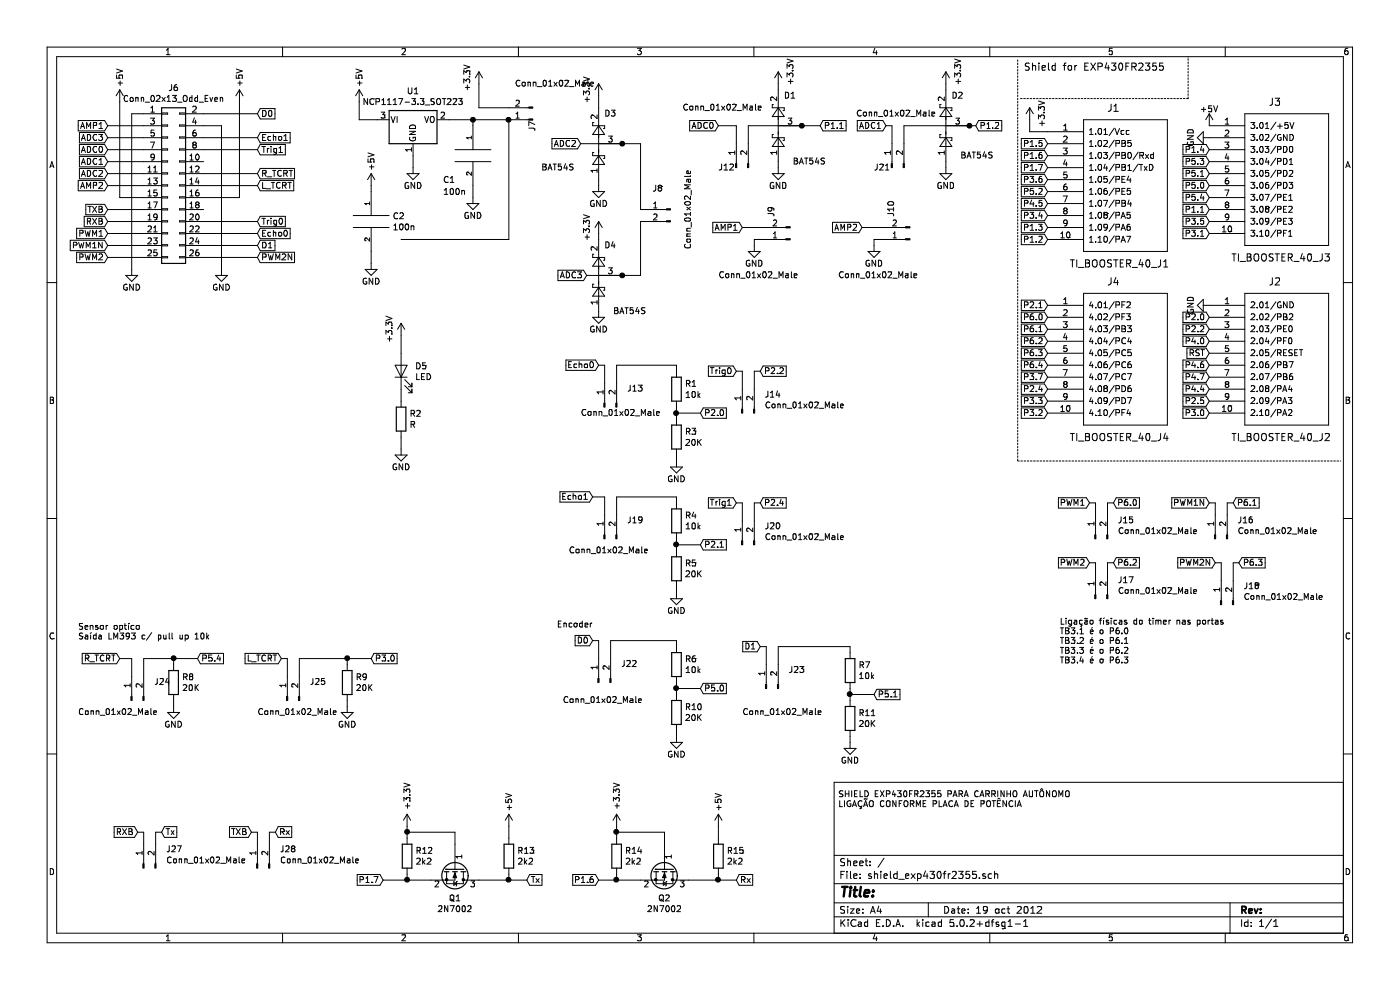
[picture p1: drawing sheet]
EESchema Schematic File Version 4
LIBS:shield_exp430fr2355-cache
EELAYER 26 0
EELAYER END
$Descr A4 11693 8268
encoding utf-8
Sheet 1 1
Title ""
Date "19 oct 2012"
Rev ""
Comp ""
Comment1 ""
Comment2 ""
Comment3 ""
Comment4 ""
$EndDescr
$Comp
L power:GND #PWR0101
U 1 1
P 10100 2550
F 0 "#PWR0101" H 10100 2300 50  0001 C CNN
F 1 "GND" H 10100 2400 50  0000 C CNN
F 2 "" H 10100 2550 50  0000 C CNN
F 3 "" H 10100 2550 50  0000 C CNN
	1    10100 2550
	0    1    1    0   
$EndComp
$Comp
L boosterpack:Ti_Booster_40_J1 J1
U 1 1
P 9350 1550
F 0 "J1" H 9300 2200 60  0000 C CNN
F 1 "TI_BOOSTER_40_J1" H 9350 900 60  0000 C CNN
F 2 "Connector_PinHeader_2.54mm:PinHeader_1x10_P2.54mm_Vertical" V 9800 1550 60  0001 C CNN
F 3 "" H 9350 1550 60  0001 C CNN
	1    9350 1550
	1    0    0    -1  
$EndComp
$Comp
L boosterpack:Ti_Booster_40_J2 J2
U 1 1
P 10700 3000
F 0 "J2" H 10650 3650 60  0000 C CNN
F 1 "TI_BOOSTER_40_J2" H 10700 2350 60  0000 C CNN
F 2 "Connector_PinHeader_2.54mm:PinHeader_1x10_P2.54mm_Vertical" V 11150 3000 60  0001 C CNN
F 3 "" H 10700 3000 60  0001 C CNN
	1    10700 3000
	1    0    0    -1  
$EndComp
$Comp
L boosterpack:Ti_Booster_40_J3 J3
U 1 1
P 10700 1500
F 0 "J3" H 10650 2150 60  0000 C CNN
F 1 "TI_BOOSTER_40_J3" H 10700 850 60  0000 C CNN
F 2 "Connector_PinHeader_2.54mm:PinHeader_1x10_P2.54mm_Vertical" V 11150 1500 60  0001 C CNN
F 3 "" H 10700 1500 60  0001 C CNN
	1    10700 1500
	1    0    0    -1  
$EndComp
$Comp
L boosterpack:Ti_Booster_40_J4 J4
U 1 1
P 9350 3000
F 0 "J4" H 9300 3650 60  0000 C CNN
F 1 "TI_BOOSTER_40_J4" H 9350 2350 60  0000 C CNN
F 2 "Connector_PinHeader_2.54mm:PinHeader_1x10_P2.54mm_Vertical" V 9800 3000 60  0001 C CNN
F 3 "" H 9350 3000 60  0001 C CNN
	1    9350 3000
	1    0    0    -1  
$EndComp
$Comp
L power:GND #PWR0103
U 1 1
P 10100 1150
F 0 "#PWR0103" H 10100 900 50  0001 C CNN
F 1 "GND" H 10100 1000 50  0000 C CNN
F 2 "" H 10100 1150 50  0000 C CNN
F 3 "" H 10100 1150 50  0000 C CNN
	1    10100 1150
	0    1    1    0   
$EndComp
$Comp
L power:+5V #PWR0104
U 1 1
P 10100 1050
F 0 "#PWR0104" H 10100 900 50  0001 C CNN
F 1 "+5V" H 10100 1190 50  0000 C CNN
F 2 "" H 10100 1050 50  0000 C CNN
F 3 "" H 10100 1050 50  0000 C CNN
	1    10100 1050
	1    0    0    -1  
$EndComp
Text Notes 8550 600  0    60   ~ 0
Shield for EXP430FR2355\n
Wire Notes Line
	8525 825  9925 825 
Wire Notes Line
	9925 825  9925 475 
Wire Notes Line
	8500 3850 11200 3850
$Comp
L power:+3.3V #PWR0105
U 1 1
P 8600 1000
F 0 "#PWR0105" H 8600 850 50  0001 C CNN
F 1 "+3.3V" V 8700 1050 50  0000 C CNN
F 2 "" H 8600 1000 50  0000 C CNN
F 3 "" H 8600 1000 50  0000 C CNN
	1    8600 1000
	1    0    0    -1  
$EndComp
$Comp
L Connector:Conn_01x02_Male J19
U 1 1
P 5050 4500
F 0 "J19" V 5203 4313 50  0000 R CNN
F 1 "Conn_01x02_Male" V 4950 4800 50  0000 R CNN
F 2 "Connector_PinHeader_2.54mm:PinHeader_1x02_P2.54mm_Vertical" H 5050 4500 50  0001 C CNN
F 3 "~" H 5050 4500 50  0001 C CNN
	1    5050 4500
	0    -1   -1   0   
$EndComp
Text GLabel 5850 4550 2    50   Input ~ 0
P2.1
Wire Wire Line
	5150 4150 5150 4300
Text GLabel 4950 4150 0    50   Input ~ 0
Echo1
Wire Wire Line
	5050 4300 5050 4150
Wire Wire Line
	5050 4150 4950 4150
$Comp
L Connector:Conn_01x02_Male J25
U 1 1
P 2400 5850
F 0 "J25" V 2553 5663 50  0000 R CNN
F 1 "Conn_01x02_Male" V 2300 6100 50  0000 R CNN
F 2 "Connector_PinHeader_2.54mm:PinHeader_1x02_P2.54mm_Vertical" H 2400 5850 50  0001 C CNN
F 3 "~" H 2400 5850 50  0001 C CNN
	1    2400 5850
	0    -1   -1   0   
$EndComp
$Comp
L Connector:Conn_01x02_Male J24
U 1 1
P 1100 5850
F 0 "J24" V 1253 5663 50  0000 R CNN
F 1 "Conn_01x02_Male" V 1000 6300 50  0000 R CNN
F 2 "Connector_PinHeader_2.54mm:PinHeader_1x02_P2.54mm_Vertical" H 1100 5850 50  0001 C CNN
F 3 "~" H 1100 5850 50  0001 C CNN
	1    1100 5850
	0    -1   -1   0   
$EndComp
Text GLabel 1650 5500 2    50   Input ~ 0
P5.4
Wire Wire Line
	2500 5500 2500 5650
Wire Wire Line
	1200 5500 1200 5650
Text GLabel 1000 5500 0    50   Input ~ 0
R_TCRT
Wire Wire Line
	1100 5500 1100 5650
Text GLabel 2350 5500 0    50   Input ~ 0
L_TCRT
Wire Wire Line
	2400 5500 2400 5650
$Comp
L Connector:Conn_01x02_Male J22
U 1 1
P 5000 5700
F 0 "J22" V 5153 5513 50  0000 R CNN
F 1 "Conn_01x02_Male" V 4850 6000 50  0000 R CNN
F 2 "Connector_PinHeader_2.54mm:PinHeader_1x02_P2.54mm_Vertical" H 5000 5700 50  0001 C CNN
F 3 "~" H 5000 5700 50  0001 C CNN
	1    5000 5700
	0    -1   -1   0   
$EndComp
$Comp
L Connector:Conn_01x02_Male J20
U 1 1
P 6200 4550
F 0 "J20" V 6353 4363 50  0000 R CNN
F 1 "Conn_01x02_Male" V 6262 4363 50  0000 R CNN
F 2 "Connector_PinHeader_2.54mm:PinHeader_1x02_P2.54mm_Vertical" H 6200 4550 50  0001 C CNN
F 3 "~" H 6200 4550 50  0001 C CNN
	1    6200 4550
	0    -1   -1   0   
$EndComp
Wire Wire Line
	5100 5350 5100 5500
Text GLabel 4950 5350 0    50   Input ~ 0
D0
Wire Wire Line
	4950 5350 5000 5350
Wire Wire Line
	5000 5350 5000 5500
Text GLabel 6350 4200 2    50   Input ~ 0
P2.4
Text GLabel 6150 4200 0    50   Input ~ 0
Trig1
Wire Wire Line
	6350 4200 6300 4200
Wire Wire Line
	6300 4200 6300 4350
Wire Wire Line
	6150 4200 6200 4200
Wire Wire Line
	6200 4200 6200 4350
$Comp
L Connector:Conn_01x02_Male J14
U 1 1
P 6200 3450
F 0 "J14" V 6353 3263 50  0000 R CNN
F 1 "Conn_01x02_Male" V 6262 3263 50  0000 R CNN
F 2 "Connector_PinHeader_2.54mm:PinHeader_1x02_P2.54mm_Vertical" H 6200 3450 50  0001 C CNN
F 3 "~" H 6200 3450 50  0001 C CNN
	1    6200 3450
	0    -1   -1   0   
$EndComp
Text GLabel 6350 3100 2    50   Input ~ 0
P2.2
Text GLabel 6150 3100 0    50   Input ~ 0
Trig0
Wire Wire Line
	6150 3100 6200 3100
Wire Wire Line
	6200 3100 6200 3250
Wire Wire Line
	6300 3250 6300 3100
Wire Wire Line
	6300 3100 6350 3100
$Comp
L Connector:Conn_01x02_Male J13
U 1 1
P 5050 3400
F 0 "J13" V 5203 3213 50  0000 R CNN
F 1 "Conn_01x02_Male" V 5000 3600 50  0000 R CNN
F 2 "Connector_PinHeader_2.54mm:PinHeader_1x02_P2.54mm_Vertical" H 5050 3400 50  0001 C CNN
F 3 "~" H 5050 3400 50  0001 C CNN
	1    5050 3400
	0    -1   -1   0   
$EndComp
Text GLabel 5000 3050 0    50   Input ~ 0
Echo0
Wire Wire Line
	5000 3050 5050 3050
Wire Wire Line
	5050 3050 5050 3200
Text GLabel 5850 3450 2    50   Input ~ 0
P2.0
Wire Wire Line
	5150 3200 5150 3050
Text GLabel 10350 4700 2    50   Input ~ 0
P6.3
$Comp
L Connector:Conn_01x02_Male J23
U 1 1
P 6400 5750
F 0 "J23" V 6553 5563 50  0000 R CNN
F 1 "Conn_01x02_Male" V 6200 5950 50  0000 R CNN
F 2 "Connector_PinHeader_2.54mm:PinHeader_1x02_P2.54mm_Vertical" H 6400 5750 50  0001 C CNN
F 3 "~" H 6400 5750 50  0001 C CNN
	1    6400 5750
	0    -1   -1   0   
$EndComp
$Comp
L Connector:Conn_01x02_Male J18
U 1 1
P 10200 5050
F 0 "J18" V 10353 4863 50  0000 R CNN
F 1 "Conn_01x02_Male" V 10262 4863 50  0000 R CNN
F 2 "Connector_PinHeader_2.54mm:PinHeader_1x02_P2.54mm_Vertical" H 10200 5050 50  0001 C CNN
F 3 "~" H 10200 5050 50  0001 C CNN
	1    10200 5050
	0    -1   -1   0   
$EndComp
Text GLabel 6350 5400 0    50   Input ~ 0
D1
Wire Wire Line
	6350 5400 6400 5400
Wire Wire Line
	6400 5400 6400 5550
Wire Wire Line
	6500 5400 6500 5550
Wire Wire Line
	10350 4700 10300 4700
Wire Wire Line
	10300 4700 10300 4850
Text GLabel 10150 4700 0    50   Input ~ 0
PWM2N
Wire Wire Line
	10150 4700 10200 4700
Wire Wire Line
	10200 4700 10200 4850
Text GLabel 6000 1050 0    50   Input ~ 0
ADC0
$Comp
L Connector:Conn_01x02_Male J12
U 1 1
P 6150 1400
F 0 "J12" V 6150 1550 50  0000 R CNN
F 1 "Conn_01x02_Male" V 6650 1850 50  0000 R CNN
F 2 "Connector_PinHeader_2.54mm:PinHeader_1x02_P2.54mm_Vertical" H 6150 1400 50  0001 C CNN
F 3 "~" H 6150 1400 50  0001 C CNN
	1    6150 1400
	0    -1   -1   0   
$EndComp
Text GLabel 6850 1050 2    50   Input ~ 0
P1.1
Wire Wire Line
	6250 1050 6250 1200
Wire Wire Line
	6150 1050 6150 1200
Text GLabel 7400 1050 0    50   Input ~ 0
ADC1
$Comp
L Connector:Conn_01x02_Male J21
U 1 1
P 7450 1400
F 0 "J21" V 7450 1550 50  0000 R CNN
F 1 "Conn_01x02_Male" V 7900 1700 50  0000 R CNN
F 2 "Connector_PinHeader_2.54mm:PinHeader_1x02_P2.54mm_Vertical" H 7450 1400 50  0001 C CNN
F 3 "~" H 7450 1400 50  0001 C CNN
	1    7450 1400
	0    -1   -1   0   
$EndComp
Text GLabel 8150 1050 2    50   Input ~ 0
P1.2
Wire Wire Line
	7550 1050 7550 1200
Wire Wire Line
	7400 1050 7450 1050
Wire Wire Line
	7450 1050 7450 1200
Text GLabel 6200 1900 0    50   Input ~ 0
AMP1
$Comp
L Connector:Conn_01x02_Male J9
U 1 1
P 6600 2000
F 0 "J9" V 6753 1813 50  0000 R CNN
F 1 "Conn_01x02_Male" H 7200 2300 50  0000 R CNN
F 2 "Connector_PinHeader_2.54mm:PinHeader_1x02_P2.54mm_Vertical" H 6600 2000 50  0001 C CNN
F 3 "~" H 6600 2000 50  0001 C CNN
	1    6600 2000
	-1   0    0    1   
$EndComp
Wire Wire Line
	6300 2050 6300 2000
Wire Wire Line
	6300 2000 6400 2000
$Comp
L Connector:Conn_01x02_Male J28
U 1 1
P 2150 7250
F 0 "J28" V 2303 7063 50  0000 R CNN
F 1 "Conn_01x02_Male" V 2212 7063 50  0000 R CNN
F 2 "Connector_PinHeader_2.54mm:PinHeader_1x02_P2.54mm_Vertical" H 2150 7250 50  0001 C CNN
F 3 "~" H 2150 7250 50  0001 C CNN
	1    2150 7250
	0    -1   -1   0   
$EndComp
$Comp
L Connector:Conn_01x02_Male J27
U 1 1
P 1200 7250
F 0 "J27" V 1353 7063 50  0000 R CNN
F 1 "Conn_01x02_Male" V 1262 7063 50  0000 R CNN
F 2 "Connector_PinHeader_2.54mm:PinHeader_1x02_P2.54mm_Vertical" H 1200 7250 50  0001 C CNN
F 3 "~" H 1200 7250 50  0001 C CNN
	1    1200 7250
	0    -1   -1   0   
$EndComp
Text GLabel 2300 6950 2    50   Input ~ 0
Rx
Text GLabel 1350 6950 2    50   Input ~ 0
Tx
Text GLabel 1150 6950 0    50   Input ~ 0
RXB
Text GLabel 2100 6950 0    50   Input ~ 0
TXB
Wire Wire Line
	2300 6950 2250 6950
Wire Wire Line
	2250 6950 2250 7050
Wire Wire Line
	2100 6950 2150 6950
Wire Wire Line
	2150 6950 2150 7050
Wire Wire Line
	1350 6950 1300 6950
Wire Wire Line
	1300 6950 1300 7050
Wire Wire Line
	1150 6950 1200 6950
Wire Wire Line
	1200 6950 1200 7050
$Comp
L Connector:Conn_01x02_Male J15
U 1 1
P 9150 4500
F 0 "J15" V 9303 4313 50  0000 R CNN
F 1 "Conn_01x02_Male" V 9212 4313 50  0000 R CNN
F 2 "Connector_PinHeader_2.54mm:PinHeader_1x02_P2.54mm_Vertical" H 9150 4500 50  0001 C CNN
F 3 "~" H 9150 4500 50  0001 C CNN
	1    9150 4500
	0    -1   -1   0   
$EndComp
$Comp
L Connector:Conn_01x02_Male J16
U 1 1
P 10150 4500
F 0 "J16" V 10303 4313 50  0000 R CNN
F 1 "Conn_01x02_Male" V 10212 4313 50  0000 R CNN
F 2 "Connector_PinHeader_2.54mm:PinHeader_1x02_P2.54mm_Vertical" H 10150 4500 50  0001 C CNN
F 3 "~" H 10150 4500 50  0001 C CNN
	1    10150 4500
	0    -1   -1   0   
$EndComp
$Comp
L Connector:Conn_01x02_Male J17
U 1 1
P 9150 5000
F 0 "J17" V 9303 4813 50  0000 R CNN
F 1 "Conn_01x02_Male" V 9212 4813 50  0000 R CNN
F 2 "Connector_PinHeader_2.54mm:PinHeader_1x02_P2.54mm_Vertical" H 9150 5000 50  0001 C CNN
F 3 "~" H 9150 5000 50  0001 C CNN
	1    9150 5000
	0    -1   -1   0   
$EndComp
Text GLabel 9100 4200 0    50   Input ~ 0
PWM1
Text GLabel 10100 4200 0    50   Input ~ 0
PWM1N
Text GLabel 9100 4700 0    50   Input ~ 0
PWM2
Wire Wire Line
	9100 4200 9150 4200
Wire Wire Line
	9150 4200 9150 4300
Wire Wire Line
	10100 4200 10150 4200
Wire Wire Line
	10150 4200 10150 4300
Wire Wire Line
	9100 4700 9150 4700
Wire Wire Line
	9150 4700 9150 4800
Text GLabel 9300 4200 2    50   Input ~ 0
P6.0
Wire Wire Line
	9300 4200 9250 4200
Wire Wire Line
	9250 4200 9250 4300
Text GLabel 10300 4200 2    50   Input ~ 0
P6.1
Text GLabel 9300 4700 2    50   Input ~ 0
P6.2
Wire Wire Line
	9300 4700 9250 4700
Wire Wire Line
	9250 4700 9250 4800
Wire Wire Line
	10300 4200 10250 4200
Wire Wire Line
	10250 4200 10250 4300
$Comp
L Connector_Generic:Conn_02x13_Odd_Even J6
U 1 1
P 1400 1550
F 0 "J6" H 1450 2367 50  0000 C CNN
F 1 "Conn_02x13_Odd_Even" H 1450 2276 50  0000 C CNN
F 2 "Connector_PinSocket_2.54mm:PinSocket_2x13_P2.54mm_Vertical" H 1400 1550 50  0001 C CNN
F 3 "~" H 1400 1550 50  0001 C CNN
	1    1400 1550
	1    0    0    -1  
$EndComp
Text GLabel 2150 950  2    50   Input ~ 0
D0
Wire Wire Line
	2150 950  1700 950 
$Comp
L power:GND #PWR0107
U 1 1
P 1850 2250
F 0 "#PWR0107" H 1850 2000 50  0001 C CNN
F 1 "GND" H 1850 2100 50  0000 C CNN
F 2 "" H 1850 2250 50  0000 C CNN
F 3 "" H 1850 2250 50  0000 C CNN
	1    1850 2250
	1    0    0    -1  
$EndComp
Wire Wire Line
	1700 1050 1850 1050
$Comp
L power:+5V #PWR0108
U 1 1
P 1000 850
F 0 "#PWR0108" H 1000 700 50  0001 C CNN
F 1 "+5V" V 1000 1050 50  0000 C CNN
F 2 "" H 1000 850 50  0000 C CNN
F 3 "" H 1000 850 50  0000 C CNN
	1    1000 850 
	1    0    0    -1  
$EndComp
$Comp
L power:+5V #PWR0109
U 1 1
P 2000 850
F 0 "#PWR0109" H 2000 700 50  0001 C CNN
F 1 "+5V" V 2000 1050 50  0000 C CNN
F 2 "" H 2000 850 50  0000 C CNN
F 3 "" H 2000 850 50  0000 C CNN
	1    2000 850 
	1    0    0    -1  
$EndComp
Wire Wire Line
	1700 1650 2000 1650
Wire Wire Line
	2000 1650 2000 850 
Wire Wire Line
	1000 1650 1000 850 
$Comp
L power:GND #PWR0110
U 1 1
P 1100 2250
F 0 "#PWR0110" H 1100 2000 50  0001 C CNN
F 1 "GND" H 1100 2100 50  0000 C CNN
F 2 "" H 1100 2250 50  0000 C CNN
F 3 "" H 1100 2250 50  0000 C CNN
	1    1100 2250
	1    0    0    -1  
$EndComp
Wire Wire Line
	1100 2250 1100 950 
Wire Wire Line
	1100 950  1200 950 
Wire Wire Line
	1200 1650 1000 1650
Text GLabel 2150 1150 2    50   Input ~ 0
Echo1
Text GLabel 2150 1250 2    50   Input ~ 0
Trig1
Text GLabel 2150 1450 2    50   Input ~ 0
R_TCRT
Text GLabel 2150 1550 2    50   Input ~ 0
L_TCRT
Text GLabel 2150 1850 2    50   Input ~ 0
Trig0
Text GLabel 2150 1950 2    50   Input ~ 0
Echo0
Text GLabel 2150 2050 2    50   Input ~ 0
D1
Text GLabel 2150 2150 2    50   Input ~ 0
PWM2N
Text GLabel 900  2150 0    50   Input ~ 0
PWM2
Text GLabel 900  2050 0    50   Input ~ 0
PWM1N
Text GLabel 900  1950 0    50   Input ~ 0
PWM1
Text GLabel 900  1850 0    50   Input ~ 0
RXB
Text GLabel 900  1750 0    50   Input ~ 0
TXB
Text GLabel 900  1550 0    50   Input ~ 0
AMP2
Text GLabel 900  1450 0    50   Input ~ 0
ADC2
Text GLabel 900  1050 0    50   Input ~ 0
AMP1
Text GLabel 900  1350 0    50   Input ~ 0
ADC1
Text GLabel 900  1250 0    50   Input ~ 0
ADC0
Text GLabel 900  1150 0    50   Input ~ 0
ADC3
Wire Wire Line
	900  2150 1200 2150
Wire Wire Line
	1200 2050 900  2050
Wire Wire Line
	900  1950 1200 1950
Wire Wire Line
	900  1850 1200 1850
Wire Wire Line
	1200 1750 900  1750
Wire Wire Line
	900  1550 1200 1550
Wire Wire Line
	1200 1450 900  1450
Wire Wire Line
	900  1350 1200 1350
Wire Wire Line
	900  1250 1200 1250
Wire Wire Line
	900  1150 1200 1150
Wire Wire Line
	900  1050 1200 1050
Wire Wire Line
	1700 2150 2150 2150
Wire Wire Line
	2150 2050 1700 2050
Wire Wire Line
	1700 1950 2150 1950
Wire Wire Line
	2150 1850 1700 1850
Wire Wire Line
	1700 1550 2150 1550
Wire Wire Line
	1700 1450 2150 1450
Wire Wire Line
	1700 1250 2150 1250
Wire Wire Line
	2150 1150 1700 1150
$Comp
L power:GND #PWR0111
U 1 1
P 6300 2050
F 0 "#PWR0111" H 6300 1800 50  0001 C CNN
F 1 "GND" H 6300 1900 50  0000 C CNN
F 2 "" H 6300 2050 50  0000 C CNN
F 3 "" H 6300 2050 50  0000 C CNN
	1    6300 2050
	1    0    0    -1  
$EndComp
Wire Wire Line
	6200 1900 6400 1900
Text GLabel 7200 1900 0    50   Input ~ 0
AMP2
$Comp
L Connector:Conn_01x02_Male J10
U 1 1
P 7600 2000
F 0 "J10" V 7753 1813 50  0000 R CNN
F 1 "Conn_01x02_Male" H 8200 2300 50  0000 R CNN
F 2 "Connector_PinHeader_2.54mm:PinHeader_1x02_P2.54mm_Vertical" H 7600 2000 50  0001 C CNN
F 3 "~" H 7600 2000 50  0001 C CNN
	1    7600 2000
	-1   0    0    1   
$EndComp
Wire Wire Line
	7300 2050 7300 2000
Wire Wire Line
	7300 2000 7400 2000
$Comp
L power:GND #PWR0112
U 1 1
P 7300 2050
F 0 "#PWR0112" H 7300 1800 50  0001 C CNN
F 1 "GND" H 7300 1900 50  0000 C CNN
F 2 "" H 7300 2050 50  0000 C CNN
F 3 "" H 7300 2050 50  0000 C CNN
	1    7300 2050
	1    0    0    -1  
$EndComp
Wire Wire Line
	7200 1900 7400 1900
Text Notes 8850 5550 0    50   ~ 0
Ligação físicas do timer nas portas\nTB3.1 é o P6.0\nTB3.2 é o P6.1\nTB3.3 é o P6.2\nTB3.4 é o P6.3\n
$Comp
L pspice:CAP C2
U 1 1
P 3100 1850
F 0 "C2" H 3278 1896 50  0000 L CNN
F 1 "100n" H 3278 1805 50  0000 L CNN
F 2 "Capacitor_SMD:C_0805_2012Metric_Pad1.15x1.40mm_HandSolder" H 3100 1850 50  0001 C CNN
F 3 "~" H 3100 1850 50  0001 C CNN
	1    3100 1850
	1    0    0    -1  
$EndComp
$Comp
L power:+5V #PWR0113
U 1 1
P 3100 1550
F 0 "#PWR0113" H 3100 1400 50  0001 C CNN
F 1 "+5V" V 3100 1750 50  0000 C CNN
F 2 "" H 3100 1550 50  0000 C CNN
F 3 "" H 3100 1550 50  0000 C CNN
	1    3100 1550
	1    0    0    -1  
$EndComp
$Comp
L power:GND #PWR0114
U 1 1
P 3100 2200
F 0 "#PWR0114" H 3100 1950 50  0001 C CNN
F 1 "GND" H 3100 2050 50  0000 C CNN
F 2 "" H 3100 2200 50  0000 C CNN
F 3 "" H 3100 2200 50  0000 C CNN
	1    3100 2200
	1    0    0    -1  
$EndComp
Wire Wire Line
	3100 1550 3100 1600
Wire Wire Line
	3100 2100 3100 2200
$Comp
L pspice:CAP C1
U 1 1
P 3950 1300
F 0 "C1" H 3700 1100 50  0000 L CNN
F 1 "100n" H 3700 1000 50  0000 L CNN
F 2 "Capacitor_SMD:C_0805_2012Metric_Pad1.15x1.40mm_HandSolder" H 3950 1300 50  0001 C CNN
F 3 "~" H 3950 1300 50  0001 C CNN
	1    3950 1300
	1    0    0    -1  
$EndComp
$Comp
L power:GND #PWR0115
U 1 1
P 3950 1650
F 0 "#PWR0115" H 3950 1400 50  0001 C CNN
F 1 "GND" H 3950 1500 50  0000 C CNN
F 2 "" H 3950 1650 50  0000 C CNN
F 3 "" H 3950 1650 50  0000 C CNN
	1    3950 1650
	1    0    0    -1  
$EndComp
Wire Wire Line
	3950 1000 3950 1050
Wire Wire Line
	3950 1550 3950 1650
Text Notes 4650 5250 0    50   ~ 0
Encoder
Text Notes 650  5350 0    50   ~ 0
Sensor optico\nSaída LM393 c/ pull up 10k
$Comp
L Device:R R2
U 1 1
P 3350 3500
F 0 "R2" H 3420 3546 50  0000 L CNN
F 1 "R" H 3420 3455 50  0000 L CNN
F 2 "Resistor_SMD:R_0805_2012Metric" V 3280 3500 50  0001 C CNN
F 3 "~" H 3350 3500 50  0001 C CNN
	1    3350 3500
	1    0    0    -1  
$EndComp
$Comp
L power:GND #PWR0118
U 1 1
P 3350 3750
F 0 "#PWR0118" H 3350 3500 50  0001 C CNN
F 1 "GND" H 3350 3600 50  0000 C CNN
F 2 "" H 3350 3750 50  0000 C CNN
F 3 "" H 3350 3750 50  0000 C CNN
	1    3350 3750
	1    0    0    -1  
$EndComp
$Comp
L Device:LED D5
U 1 1
P 3350 3100
F 0 "D5" V 3388 2983 50  0000 R CNN
F 1 "LED" V 3297 2983 50  0000 R CNN
F 2 "LED_SMD:LED_0805_2012Metric" H 3350 3100 50  0001 C CNN
F 3 "~" H 3350 3100 50  0001 C CNN
	1    3350 3100
	0    -1   -1   0   
$EndComp
Wire Wire Line
	3350 3250 3350 3350
Wire Wire Line
	3350 3650 3350 3750
Text Notes 7000 6750 0    50   ~ 0
SHIELD EXP430FR2355 PARA CARRINHO AUTÔNOMO\nLIGAÇÃO CONFORME PLACA DE POTÊNCIA
$Comp
L Transistor_FET:2N7002 Q2
U 1 1
P 5550 7250
F 0 "Q2" V 5800 7250 50  0000 C CNN
F 1 "2N7002" V 5891 7250 50  0000 C CNN
F 2 "Package_TO_SOT_SMD:SOT-23" H 5750 7175 50  0001 L CIN
F 3 "https://www.fairchildsemi.com/datasheets/2N/2N7002.pdf" H 5550 7250 50  0001 L CNN
	1    5550 7250
	0    1    1    0   
$EndComp
$Comp
L Device:R R14
U 1 1
P 5150 7150
F 0 "R14" H 5220 7196 50  0000 L CNN
F 1 "2k2" H 5220 7105 50  0000 L CNN
F 2 "Resistor_SMD:R_0805_2012Metric" V 5080 7150 50  0001 C CNN
F 3 "~" H 5150 7150 50  0001 C CNN
	1    5150 7150
	1    0    0    -1  
$EndComp
$Comp
L Device:R R15
U 1 1
P 6000 7150
F 0 "R15" H 6070 7196 50  0000 L CNN
F 1 "2k2" H 6070 7105 50  0000 L CNN
F 2 "Resistor_SMD:R_0805_2012Metric" V 5930 7150 50  0001 C CNN
F 3 "~" H 6000 7150 50  0001 C CNN
	1    6000 7150
	1    0    0    -1  
$EndComp
$Comp
L power:+3.3V #PWR0119
U 1 1
P 5150 6900
F 0 "#PWR0119" H 5150 6750 50  0001 C CNN
F 1 "+3.3V" V 5150 7150 50  0000 C CNN
F 2 "" H 5150 6900 50  0000 C CNN
F 3 "" H 5150 6900 50  0000 C CNN
	1    5150 6900
	1    0    0    -1  
$EndComp
$Comp
L power:+5V #PWR0120
U 1 1
P 6000 6900
F 0 "#PWR0120" H 6000 6750 50  0001 C CNN
F 1 "+5V" V 6000 7100 50  0000 C CNN
F 2 "" H 6000 6900 50  0000 C CNN
F 3 "" H 6000 6900 50  0000 C CNN
	1    6000 6900
	1    0    0    -1  
$EndComp
Wire Wire Line
	5150 6950 5550 6950
Wire Wire Line
	5550 6950 5550 7050
Wire Wire Line
	5150 6900 5150 6950
Wire Wire Line
	5150 6950 5150 7000
Connection ~ 5150 6950
Wire Wire Line
	5350 7350 5150 7350
Wire Wire Line
	5150 7350 5150 7300
Wire Wire Line
	5750 7350 6000 7350
Wire Wire Line
	6000 7350 6000 7300
Wire Wire Line
	6000 6900 6000 7000
Text GLabel 6150 7350 2    50   Input ~ 0
Rx
Wire Wire Line
	6000 7350 6150 7350
Connection ~ 6000 7350
$Comp
L Transistor_FET:2N7002 Q1
U 1 1
P 3800 7250
F 0 "Q1" V 4050 7250 50  0000 C CNN
F 1 "2N7002" V 4141 7250 50  0000 C CNN
F 2 "Package_TO_SOT_SMD:SOT-23" H 4000 7175 50  0001 L CIN
F 3 "https://www.fairchildsemi.com/datasheets/2N/2N7002.pdf" H 3800 7250 50  0001 L CNN
	1    3800 7250
	0    1    1    0   
$EndComp
$Comp
L Device:R R12
U 1 1
P 3400 7150
F 0 "R12" H 3470 7196 50  0000 L CNN
F 1 "2k2" H 3470 7105 50  0000 L CNN
F 2 "Resistor_SMD:R_0805_2012Metric" V 3330 7150 50  0001 C CNN
F 3 "~" H 3400 7150 50  0001 C CNN
	1    3400 7150
	1    0    0    -1  
$EndComp
$Comp
L Device:R R13
U 1 1
P 4250 7150
F 0 "R13" H 4320 7196 50  0000 L CNN
F 1 "2k2" H 4320 7105 50  0000 L CNN
F 2 "Resistor_SMD:R_0805_2012Metric" V 4180 7150 50  0001 C CNN
F 3 "~" H 4250 7150 50  0001 C CNN
	1    4250 7150
	1    0    0    -1  
$EndComp
$Comp
L power:+3.3V #PWR0121
U 1 1
P 3400 6900
F 0 "#PWR0121" H 3400 6750 50  0001 C CNN
F 1 "+3.3V" V 3400 7150 50  0000 C CNN
F 2 "" H 3400 6900 50  0000 C CNN
F 3 "" H 3400 6900 50  0000 C CNN
	1    3400 6900
	1    0    0    -1  
$EndComp
$Comp
L power:+5V #PWR0122
U 1 1
P 4250 6900
F 0 "#PWR0122" H 4250 6750 50  0001 C CNN
F 1 "+5V" V 4250 7100 50  0000 C CNN
F 2 "" H 4250 6900 50  0000 C CNN
F 3 "" H 4250 6900 50  0000 C CNN
	1    4250 6900
	1    0    0    -1  
$EndComp
Wire Wire Line
	3400 6950 3800 6950
Wire Wire Line
	3800 6950 3800 7050
Wire Wire Line
	3400 6900 3400 6950
Wire Wire Line
	3400 6950 3400 7000
Connection ~ 3400 6950
Wire Wire Line
	3600 7350 3400 7350
Wire Wire Line
	3400 7350 3400 7300
Wire Wire Line
	4000 7350 4250 7350
Wire Wire Line
	4250 7350 4250 7300
Wire Wire Line
	4250 6900 4250 7000
Text GLabel 4400 7350 2    50   Input ~ 0
Tx
Wire Wire Line
	4250 7350 4400 7350
Connection ~ 4250 7350
Text GLabel 5000 7350 0    50   Input ~ 0
P1.6
Wire Wire Line
	5000 7350 5150 7350
Connection ~ 5150 7350
Text GLabel 3200 7350 0    50   Input ~ 0
P1.7
Wire Wire Line
	3200 7350 3400 7350
Connection ~ 3400 7350
Text GLabel 3100 5500 2    50   Input ~ 0
P3.0
$Comp
L Device:R R9
U 1 1
P 2900 5700
F 0 "R9" H 2970 5746 50  0000 L CNN
F 1 "20K" H 2970 5655 50  0000 L CNN
F 2 "Resistor_SMD:R_0805_2012Metric" V 2830 5700 50  0001 C CNN
F 3 "~" H 2900 5700 50  0001 C CNN
	1    2900 5700
	1    0    0    -1  
$EndComp
$Comp
L power:GND #PWR0123
U 1 1
P 2900 5900
F 0 "#PWR0123" H 2900 5650 50  0001 C CNN
F 1 "GND" H 2900 5750 50  0000 C CNN
F 2 "" H 2900 5900 50  0000 C CNN
F 3 "" H 2900 5900 50  0000 C CNN
	1    2900 5900
	1    0    0    -1  
$EndComp
Wire Wire Line
	2900 5850 2900 5900
Wire Wire Line
	2900 5500 2900 5550
Wire Wire Line
	2900 5500 3100 5500
Connection ~ 2900 5500
Wire Wire Line
	2500 5500 2900 5500
Wire Wire Line
	2350 5500 2400 5500
$Comp
L Device:R R8
U 1 1
P 1450 5700
F 0 "R8" H 1520 5746 50  0000 L CNN
F 1 "20K" H 1520 5655 50  0000 L CNN
F 2 "Resistor_SMD:R_0805_2012Metric" V 1380 5700 50  0001 C CNN
F 3 "~" H 1450 5700 50  0001 C CNN
	1    1450 5700
	1    0    0    -1  
$EndComp
$Comp
L power:GND #PWR0124
U 1 1
P 1450 5900
F 0 "#PWR0124" H 1450 5650 50  0001 C CNN
F 1 "GND" H 1450 5750 50  0000 C CNN
F 2 "" H 1450 5900 50  0000 C CNN
F 3 "" H 1450 5900 50  0000 C CNN
	1    1450 5900
	1    0    0    -1  
$EndComp
Wire Wire Line
	1450 5850 1450 5900
Wire Wire Line
	1450 5500 1450 5550
Wire Wire Line
	1450 5500 1650 5500
Connection ~ 1450 5500
Wire Wire Line
	1200 5500 1450 5500
Wire Wire Line
	1000 5500 1100 5500
$Comp
L Device:R R3
U 1 1
P 5650 3650
F 0 "R3" H 5720 3696 50  0000 L CNN
F 1 "20K" H 5720 3605 50  0000 L CNN
F 2 "Resistor_SMD:R_0805_2012Metric" V 5580 3650 50  0001 C CNN
F 3 "~" H 5650 3650 50  0001 C CNN
	1    5650 3650
	1    0    0    -1  
$EndComp
$Comp
L Device:R R1
U 1 1
P 5650 3250
F 0 "R1" H 5720 3296 50  0000 L CNN
F 1 "10k" H 5720 3205 50  0000 L CNN
F 2 "Resistor_SMD:R_0805_2012Metric" V 5580 3250 50  0001 C CNN
F 3 "~" H 5650 3250 50  0001 C CNN
	1    5650 3250
	1    0    0    -1  
$EndComp
$Comp
L power:GND #PWR0125
U 1 1
P 5650 3850
F 0 "#PWR0125" H 5650 3600 50  0001 C CNN
F 1 "GND" H 5650 3700 50  0000 C CNN
F 2 "" H 5650 3850 50  0000 C CNN
F 3 "" H 5650 3850 50  0000 C CNN
	1    5650 3850
	1    0    0    -1  
$EndComp
Wire Wire Line
	5650 3400 5650 3450
Wire Wire Line
	5650 3800 5650 3850
Wire Wire Line
	5650 3050 5650 3100
Wire Wire Line
	5150 3050 5650 3050
Wire Wire Line
	5650 3450 5850 3450
Connection ~ 5650 3450
Wire Wire Line
	5650 3450 5650 3500
$Comp
L Device:R R5
U 1 1
P 5650 4750
F 0 "R5" H 5720 4796 50  0000 L CNN
F 1 "20K" H 5720 4705 50  0000 L CNN
F 2 "Resistor_SMD:R_0805_2012Metric" V 5580 4750 50  0001 C CNN
F 3 "~" H 5650 4750 50  0001 C CNN
	1    5650 4750
	1    0    0    -1  
$EndComp
$Comp
L Device:R R4
U 1 1
P 5650 4350
F 0 "R4" H 5720 4396 50  0000 L CNN
F 1 "10k" H 5720 4305 50  0000 L CNN
F 2 "Resistor_SMD:R_0805_2012Metric" V 5580 4350 50  0001 C CNN
F 3 "~" H 5650 4350 50  0001 C CNN
	1    5650 4350
	1    0    0    -1  
$EndComp
$Comp
L power:GND #PWR0126
U 1 1
P 5650 4950
F 0 "#PWR0126" H 5650 4700 50  0001 C CNN
F 1 "GND" H 5650 4800 50  0000 C CNN
F 2 "" H 5650 4950 50  0000 C CNN
F 3 "" H 5650 4950 50  0000 C CNN
	1    5650 4950
	1    0    0    -1  
$EndComp
Wire Wire Line
	5650 4500 5650 4550
Wire Wire Line
	5650 4900 5650 4950
Wire Wire Line
	5650 4150 5650 4200
Wire Wire Line
	5650 4550 5850 4550
Connection ~ 5650 4550
Wire Wire Line
	5650 4550 5650 4600
Wire Wire Line
	5150 4150 5650 4150
$Comp
L Diode:BAT54S D1
U 1 1
P 6500 1050
F 0 "D1" V 6750 900 50  0000 L CNN
F 1 "BAT54S" V 6200 650 50  0000 L CNN
F 2 "Package_TO_SOT_SMD:SOT-23" H 6575 1175 50  0001 L CNN
F 3 "https://www.diodes.com/assets/Datasheets/ds11005.pdf" H 6380 1050 50  0001 C CNN
	1    6500 1050
	0    -1   -1   0   
$EndComp
Wire Wire Line
	6000 1050 6150 1050
Wire Wire Line
	6250 1050 6700 1050
Wire Wire Line
	6850 1050 6700 1050
Connection ~ 6700 1050
$Comp
L power:+3.3V #PWR0127
U 1 1
P 6500 700
F 0 "#PWR0127" H 6500 550 50  0001 C CNN
F 1 "+3.3V" V 6600 800 50  0000 C CNN
F 2 "" H 6500 700 50  0000 C CNN
F 3 "" H 6500 700 50  0000 C CNN
	1    6500 700 
	1    0    0    -1  
$EndComp
Wire Wire Line
	6500 700  6500 750 
$Comp
L Diode:BAT54S D2
U 1 1
P 7900 1050
F 0 "D2" V 8150 900 50  0000 L CNN
F 1 "BAT54S" V 7650 650 50  0000 L CNN
F 2 "Package_TO_SOT_SMD:SOT-23" H 7975 1175 50  0001 L CNN
F 3 "https://www.diodes.com/assets/Datasheets/ds11005.pdf" H 7780 1050 50  0001 C CNN
	1    7900 1050
	0    -1   -1   0   
$EndComp
Wire Wire Line
	7550 1050 8100 1050
Wire Wire Line
	8150 1050 8100 1050
Connection ~ 8100 1050
$Comp
L power:+3.3V #PWR0128
U 1 1
P 7900 700
F 0 "#PWR0128" H 7900 550 50  0001 C CNN
F 1 "+3.3V" V 8000 800 50  0000 C CNN
F 2 "" H 7900 700 50  0000 C CNN
F 3 "" H 7900 700 50  0000 C CNN
	1    7900 700 
	1    0    0    -1  
$EndComp
Wire Wire Line
	7900 700  7900 750 
$Comp
L power:GND #PWR0129
U 1 1
P 6500 1400
F 0 "#PWR0129" H 6500 1150 50  0001 C CNN
F 1 "GND" H 6500 1250 50  0000 C CNN
F 2 "" H 6500 1400 50  0000 C CNN
F 3 "" H 6500 1400 50  0000 C CNN
	1    6500 1400
	1    0    0    -1  
$EndComp
Wire Wire Line
	6500 1350 6500 1400
$Comp
L power:GND #PWR0130
U 1 1
P 7900 1400
F 0 "#PWR0130" H 7900 1150 50  0001 C CNN
F 1 "GND" H 7900 1250 50  0000 C CNN
F 2 "" H 7900 1400 50  0000 C CNN
F 3 "" H 7900 1400 50  0000 C CNN
	1    7900 1400
	1    0    0    -1  
$EndComp
Wire Wire Line
	7900 1350 7900 1400
$Comp
L Diode:BAT54S D4
U 1 1
P 5000 2300
F 0 "D4" V 5250 2150 50  0000 L CNN
F 1 "BAT54S" V 4700 1900 50  0000 L CNN
F 2 "Package_TO_SOT_SMD:SOT-23" H 5075 2425 50  0001 L CNN
F 3 "https://www.diodes.com/assets/Datasheets/ds11005.pdf" H 4880 2300 50  0001 C CNN
	1    5000 2300
	0    -1   -1   0   
$EndComp
$Comp
L Diode:BAT54S D3
U 1 1
P 5000 1200
F 0 "D3" V 5250 1050 50  0000 L CNN
F 1 "BAT54S" V 4800 1400 50  0000 L CNN
F 2 "Package_TO_SOT_SMD:SOT-23" H 5075 1325 50  0001 L CNN
F 3 "https://www.diodes.com/assets/Datasheets/ds11005.pdf" H 4880 1200 50  0001 C CNN
	1    5000 1200
	0    -1   -1   0   
$EndComp
$Comp
L power:GND #PWR0131
U 1 1
P 5000 2600
F 0 "#PWR0131" H 5000 2350 50  0001 C CNN
F 1 "GND" H 5000 2450 50  0000 C CNN
F 2 "" H 5000 2600 50  0000 C CNN
F 3 "" H 5000 2600 50  0000 C CNN
	1    5000 2600
	1    0    0    -1  
$EndComp
$Comp
L power:GND #PWR0132
U 1 1
P 5000 1550
F 0 "#PWR0132" H 5000 1300 50  0001 C CNN
F 1 "GND" H 5000 1400 50  0000 C CNN
F 2 "" H 5000 1550 50  0000 C CNN
F 3 "" H 5000 1550 50  0000 C CNN
	1    5000 1550
	1    0    0    -1  
$EndComp
$Comp
L power:+3.3V #PWR0133
U 1 1
P 5000 1950
F 0 "#PWR0133" H 5000 1800 50  0001 C CNN
F 1 "+3.3V" V 4900 2000 50  0000 C CNN
F 2 "" H 5000 1950 50  0000 C CNN
F 3 "" H 5000 1950 50  0000 C CNN
	1    5000 1950
	1    0    0    -1  
$EndComp
Wire Wire Line
	5000 1950 5000 2000
Text GLabel 4900 2300 0    50   Input ~ 0
ADC3
Text GLabel 4850 1200 0    50   Input ~ 0
ADC2
$Comp
L power:+3.3V #PWR0134
U 1 1
P 5000 800
F 0 "#PWR0134" H 5000 650 50  0001 C CNN
F 1 "+3.3V" V 4900 850 50  0000 C CNN
F 2 "" H 5000 800 50  0000 C CNN
F 3 "" H 5000 800 50  0000 C CNN
	1    5000 800 
	1    0    0    -1  
$EndComp
Wire Wire Line
	5000 800  5000 900 
Wire Wire Line
	5350 1200 5200 1200
Wire Wire Line
	5350 2300 5350 1850
Wire Wire Line
	5350 1200 5350 1750
Wire Wire Line
	5350 1850 5400 1850
Wire Wire Line
	5350 1750 5400 1750
$Comp
L Connector:Conn_01x02_Male J8
U 1 1
P 5600 1750
F 0 "J8" H 5706 1928 50  0000 C CNN
F 1 "Conn_01x02_Male" V 5450 1750 50  0000 C CNN
F 2 "Connector_PinHeader_2.54mm:PinHeader_1x02_P2.54mm_Vertical" H 5600 1750 50  0001 C CNN
F 3 "~" H 5600 1750 50  0001 C CNN
	1    5600 1750
	-1   0    0    -1  
$EndComp
Text GLabel 5850 5750 2    50   Input ~ 0
P5.0
$Comp
L Device:R R10
U 1 1
P 5650 5950
F 0 "R10" H 5720 5996 50  0000 L CNN
F 1 "20K" H 5720 5905 50  0000 L CNN
F 2 "Resistor_SMD:R_0805_2012Metric" V 5580 5950 50  0001 C CNN
F 3 "~" H 5650 5950 50  0001 C CNN
	1    5650 5950
	1    0    0    -1  
$EndComp
$Comp
L Device:R R6
U 1 1
P 5650 5550
F 0 "R6" H 5720 5596 50  0000 L CNN
F 1 "10k" H 5720 5505 50  0000 L CNN
F 2 "Resistor_SMD:R_0805_2012Metric" V 5580 5550 50  0001 C CNN
F 3 "~" H 5650 5550 50  0001 C CNN
	1    5650 5550
	1    0    0    -1  
$EndComp
$Comp
L power:GND #PWR0135
U 1 1
P 5650 6150
F 0 "#PWR0135" H 5650 5900 50  0001 C CNN
F 1 "GND" H 5650 6000 50  0000 C CNN
F 2 "" H 5650 6150 50  0000 C CNN
F 3 "" H 5650 6150 50  0000 C CNN
	1    5650 6150
	1    0    0    -1  
$EndComp
Wire Wire Line
	5650 5700 5650 5750
Wire Wire Line
	5650 6100 5650 6150
Wire Wire Line
	5650 5350 5650 5400
Wire Wire Line
	5650 5750 5850 5750
Connection ~ 5650 5750
Wire Wire Line
	5650 5750 5650 5800
Wire Wire Line
	5100 5350 5650 5350
Text GLabel 7300 5800 2    50   Input ~ 0
P5.1
$Comp
L Device:R R11
U 1 1
P 7100 6000
F 0 "R11" H 7170 6046 50  0000 L CNN
F 1 "20K" H 7170 5955 50  0000 L CNN
F 2 "Resistor_SMD:R_0805_2012Metric" V 7030 6000 50  0001 C CNN
F 3 "~" H 7100 6000 50  0001 C CNN
	1    7100 6000
	1    0    0    -1  
$EndComp
$Comp
L Device:R R7
U 1 1
P 7100 5600
F 0 "R7" H 7170 5646 50  0000 L CNN
F 1 "10k" H 7170 5555 50  0000 L CNN
F 2 "Resistor_SMD:R_0805_2012Metric" V 7030 5600 50  0001 C CNN
F 3 "~" H 7100 5600 50  0001 C CNN
	1    7100 5600
	1    0    0    -1  
$EndComp
$Comp
L power:GND #PWR0136
U 1 1
P 7100 6200
F 0 "#PWR0136" H 7100 5950 50  0001 C CNN
F 1 "GND" H 7100 6050 50  0000 C CNN
F 2 "" H 7100 6200 50  0000 C CNN
F 3 "" H 7100 6200 50  0000 C CNN
	1    7100 6200
	1    0    0    -1  
$EndComp
Wire Wire Line
	7100 5750 7100 5800
Wire Wire Line
	7100 6150 7100 6200
Wire Wire Line
	7100 5400 7100 5450
Wire Wire Line
	7100 5800 7300 5800
Connection ~ 7100 5800
Wire Wire Line
	7100 5800 7100 5850
Wire Wire Line
	6500 5400 7100 5400
$Comp
L power:+5V #PWR0137
U 1 1
P 3000 850
F 0 "#PWR0137" H 3000 700 50  0001 C CNN
F 1 "+5V" V 3000 1050 50  0000 C CNN
F 2 "" H 3000 850 50  0000 C CNN
F 3 "" H 3000 850 50  0000 C CNN
	1    3000 850 
	1    0    0    -1  
$EndComp
$Comp
L power:GND #PWR0138
U 1 1
P 3450 1400
F 0 "#PWR0138" H 3450 1150 50  0001 C CNN
F 1 "GND" H 3450 1250 50  0000 C CNN
F 2 "" H 3450 1400 50  0000 C CNN
F 3 "" H 3450 1400 50  0000 C CNN
	1    3450 1400
	1    0    0    -1  
$EndComp
Wire Wire Line
	3150 1000 3000 1000
Wire Wire Line
	3000 1000 3000 850 
Wire Wire Line
	3450 1300 3450 1400
$Comp
L Connector:Conn_01x02_Male J7
U 1 1
P 4450 1000
F 0 "J7" V 4450 1100 50  0000 R CNN
F 1 "Conn_01x02_Male" H 4600 700 50  0000 R CNN
F 2 "Connector_PinHeader_2.54mm:PinHeader_1x02_P2.54mm_Vertical" H 4450 1000 50  0001 C CNN
F 3 "~" H 4450 1000 50  0001 C CNN
	1    4450 1000
	-1   0    0    1   
$EndComp
Wire Wire Line
	3750 1000 3950 1000
$Comp
L power:+3.3V #PWR0139
U 1 1
P 4000 700
F 0 "#PWR0139" H 4000 550 50  0001 C CNN
F 1 "+3.3V" V 3900 750 50  0000 C CNN
F 2 "" H 4000 700 50  0000 C CNN
F 3 "" H 4000 700 50  0000 C CNN
	1    4000 700 
	1    0    0    -1  
$EndComp
Wire Wire Line
	4000 900  4000 700 
Wire Wire Line
	4900 2300 5200 2300
Connection ~ 5200 2300
Wire Wire Line
	5200 2300 5350 2300
Connection ~ 5200 1200
Wire Wire Line
	4850 1200 5200 1200
Wire Wire Line
	5000 1500 5000 1550
$Comp
L Regulator_Linear:NCP1117-3.3_SOT223 U1
U 1 1
P 3450 1000
F 0 "U1" H 3450 1242 50  0000 C CNN
F 1 "NCP1117-3.3_SOT223" H 3450 1151 50  0000 C CNN
F 2 "Package_TO_SOT_SMD:SOT-223-3_TabPin2" H 3450 1200 50  0001 C CNN
F 3 "http://www.onsemi.com/pub_link/Collateral/NCP1117-D.PDF" H 3550 750 50  0001 C CNN
	1    3450 1000
	1    0    0    -1  
$EndComp
Wire Wire Line
	8600 1000 8600 1100
Wire Wire Line
	8600 1100 8750 1100
Connection ~ 3950 1000
Wire Wire Line
	4000 900  4250 900 
Wire Wire Line
	3950 1000 4250 1000
Wire Wire Line
	4250 1000 4250 2000
Connection ~ 4250 1000
Wire Wire Line
	4250 2000 3350 2000
Wire Notes Line
	8500 500  8500 3850
Text GLabel 8750 1200 0    50   Input ~ 0
P1.5
Text GLabel 8750 1300 0    50   Input ~ 0
P1.6
Text GLabel 8750 1400 0    50   Input ~ 0
P1.7
Text GLabel 8750 1500 0    50   Input ~ 0
P3.6
Text GLabel 8750 1600 0    50   Input ~ 0
P5.2
Text GLabel 8750 1700 0    50   Input ~ 0
P4.5
Text GLabel 8750 1800 0    50   Input ~ 0
P3.4
Text GLabel 8750 1900 0    50   Input ~ 0
P1.3
Text GLabel 8750 2000 0    50   Input ~ 0
P1.2
Text GLabel 10100 1250 0    50   Input ~ 0
P1.4
Text GLabel 10100 1350 0    50   Input ~ 0
P5.3
Text GLabel 10100 1450 0    50   Input ~ 0
P5.1
Text GLabel 10100 1550 0    50   Input ~ 0
P5.0
Text GLabel 10100 1650 0    50   Input ~ 0
P5.4
Text GLabel 10100 1750 0    50   Input ~ 0
P1.1
Text GLabel 10100 1850 0    50   Input ~ 0
P3.5
Text GLabel 10100 1950 0    50   Input ~ 0
P3.1
Text GLabel 8750 2550 0    50   Input ~ 0
P2.1
Text GLabel 8750 2650 0    50   Input ~ 0
P6.0
Text GLabel 8750 2750 0    50   Input ~ 0
P6.1
Text GLabel 8750 2850 0    50   Input ~ 0
P6.2
Text GLabel 8750 2950 0    50   Input ~ 0
P6.3
Text GLabel 8750 3050 0    50   Input ~ 0
P6.4
Text GLabel 8750 3150 0    50   Input ~ 0
P3.7
Text GLabel 8750 3250 0    50   Input ~ 0
P2.4
Text GLabel 8750 3350 0    50   Input ~ 0
P3.3
Text GLabel 8750 3450 0    50   Input ~ 0
P3.2
Text GLabel 10100 2650 0    50   Input ~ 0
P2.0
Text GLabel 10100 2750 0    50   Input ~ 0
P2.2
Text GLabel 10100 2850 0    50   Input ~ 0
P4.0
Text GLabel 10100 2950 0    50   Input ~ 0
RST
Text GLabel 10100 3050 0    50   Input ~ 0
P4.6
Text GLabel 10100 3150 0    50   Input ~ 0
P4.7
Text GLabel 10100 3250 0    50   Input ~ 0
P4.4
Text GLabel 10100 3350 0    50   Input ~ 0
P2.5
Text GLabel 10100 3450 0    50   Input ~ 0
P3.0
Wire Wire Line
	1850 1050 1850 2250
$Comp
L power:+3.3V #PWR?
U 1 1
P 3350 2800
F 0 "#PWR?" H 3350 2650 50  0001 C CNN
F 1 "+3.3V" V 3250 2850 50  0000 C CNN
F 2 "" H 3350 2800 50  0000 C CNN
F 3 "" H 3350 2800 50  0000 C CNN
	1    3350 2800
	1    0    0    -1  
$EndComp
Wire Wire Line
	3350 2800 3350 2950
$EndSCHEMATC
